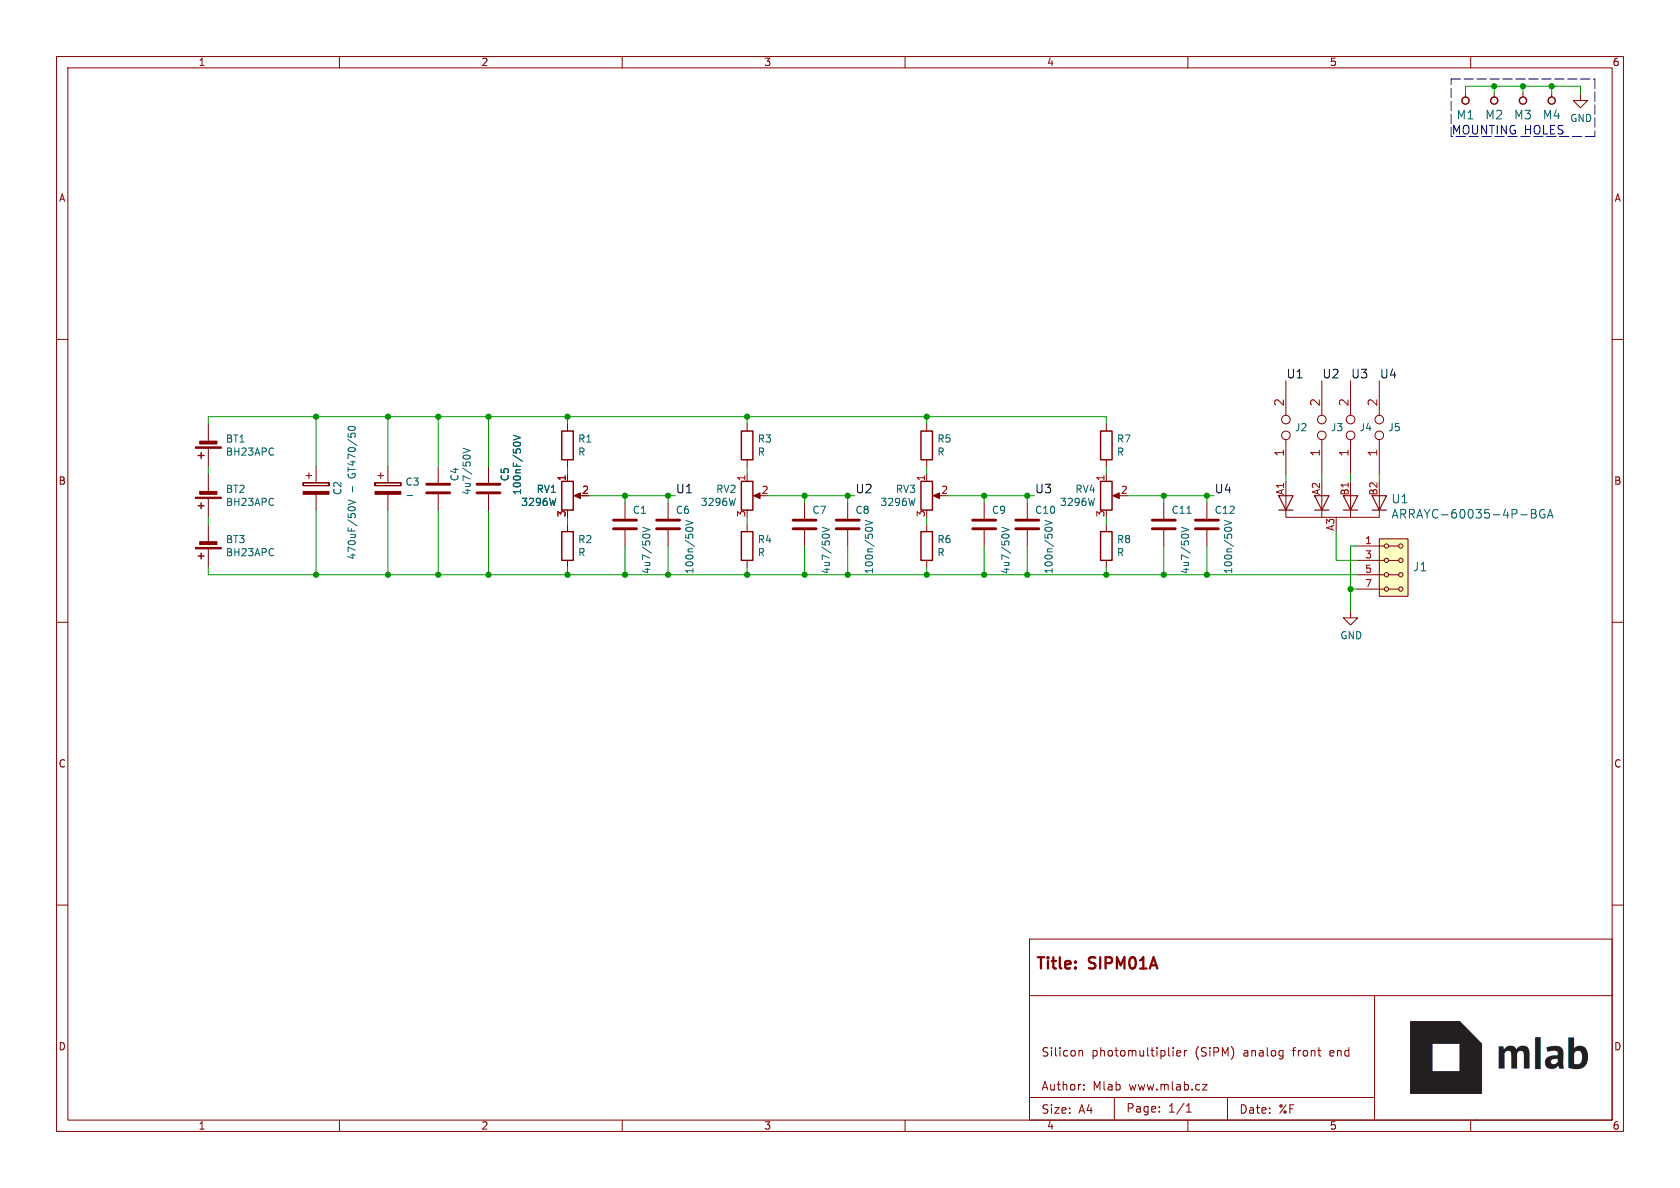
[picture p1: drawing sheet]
(kicad_sch (version 20230121) (generator eeschema)

 (paper "A4")

 (title_block
  (title "SIPM01A")
  (date "%F")
  (rev "REV")
  (company "Mlab www.mlab.cz")
  (comment 2 "Silicon photomultiplier (SiPM) analog front end "))

 (lib_symbols
  (symbol "Device:Battery_Cell" (pin_numbers hide) (pin_names (offset 0) hide) (in_bom yes) (on_board yes)
   (property "Reference" "BT" (at 2.54 2.54 0) (effects (font (size 1.27 1.27)) (justify left)))
   (property "Value" "Battery_Cell" (at 2.54 0 0) (effects (font (size 1.27 1.27)) (justify left)))
   (property "Footprint" "" (at 0 1.524 90) (effects (font (size 1.27 1.27)) hide))
   (property "Datasheet" "~" (at 0 1.524 90) (effects (font (size 1.27 1.27)) hide))
   (symbol "Battery_Cell_0_1"
    (rectangle (start -2.286 1.778) (end 2.286 1.524) (stroke (width 0) (type default)) (fill (type outline)))
    (rectangle (start -1.524 1.016) (end 1.524 0.508) (stroke (width 0) (type default)) (fill (type outline)))
    (polyline (pts (xy 0 0.762) (xy 0 0)) (stroke (width 0) (type default)) (fill (type none)))
    (polyline (pts (xy 0 1.778) (xy 0 2.54)) (stroke (width 0) (type default)) (fill (type none)))
    (polyline (pts (xy 0.762 3.048) (xy 1.778 3.048)) (stroke (width 0.254) (type default)) (fill (type none)))
    (polyline (pts (xy 1.27 3.556) (xy 1.27 2.54)) (stroke (width 0.254) (type default)) (fill (type none))))
   (symbol "Battery_Cell_1_1"
    (pin passive line (at 0 5.08 270) (length 2.54) (name "+" (effects (font (size 1.27 1.27)))) (number "1" (effects (font (size 1.27 1.27)))))
    (pin passive line (at 0 -2.54 90) (length 2.54) (name "-" (effects (font (size 1.27 1.27)))) (number "2" (effects (font (size 1.27 1.27)))))))
  (symbol "Device:C" (pin_numbers hide) (pin_names (offset 0.254)) (in_bom yes) (on_board yes)
   (property "Reference" "C" (at 0.635 2.54 0) (effects (font (size 1.27 1.27)) (justify left)))
   (property "Value" "C" (at 0.635 -2.54 0) (effects (font (size 1.27 1.27)) (justify left)))
   (property "Footprint" "" (at 0.9652 -3.81 0) (effects (font (size 1.27 1.27)) hide))
   (property "Datasheet" "~" (at 0 0 0) (effects (font (size 1.27 1.27)) hide))
   (symbol "C_0_1"
    (polyline (pts (xy -2.032 -0.762) (xy 2.032 -0.762)) (stroke (width 0.508) (type default)) (fill (type none)))
    (polyline (pts (xy -2.032 0.762) (xy 2.032 0.762)) (stroke (width 0.508) (type default)) (fill (type none))))
   (symbol "C_1_1"
    (pin passive line (at 0 3.81 270) (length 2.794) (name "~" (effects (font (size 1.27 1.27)))) (number "1" (effects (font (size 1.27 1.27)))))
    (pin passive line (at 0 -3.81 90) (length 2.794) (name "~" (effects (font (size 1.27 1.27)))) (number "2" (effects (font (size 1.27 1.27)))))))
  (symbol "Device:R" (pin_numbers hide) (pin_names (offset 0)) (in_bom yes) (on_board yes)
   (property "Reference" "R" (at 2.032 0 90) (effects (font (size 1.27 1.27))))
   (property "Value" "R" (at 0 0 90) (effects (font (size 1.27 1.27))))
   (property "Footprint" "" (at -1.778 0 90) (effects (font (size 1.27 1.27)) hide))
   (property "Datasheet" "~" (at 0 0 0) (effects (font (size 1.27 1.27)) hide))
   (symbol "R_0_1"
    (rectangle (start -1.016 -2.54) (end 1.016 2.54) (stroke (width 0.254) (type default)) (fill (type none))))
   (symbol "R_1_1"
    (pin passive line (at 0 3.81 270) (length 1.27) (name "~" (effects (font (size 1.27 1.27)))) (number "1" (effects (font (size 1.27 1.27)))))
    (pin passive line (at 0 -3.81 90) (length 1.27) (name "~" (effects (font (size 1.27 1.27)))) (number "2" (effects (font (size 1.27 1.27)))))))
  (symbol "MLAB_HEADER:HEADER_2x04_PARALLEL" (pin_names (offset 1.016)) (in_bom yes) (on_board yes)
   (property "Reference" "J" (at 0 -6.35 0) (effects (font (size 1.524 1.524))))
   (property "Value" "HEADER_2x04_PARALLEL" (at 0 6.35 0) (effects (font (size 1.524 1.524))))
   (property "Footprint" "" (at 0 3.81 0) (effects (font (size 1.524 1.524))))
   (property "Datasheet" "" (at 0 3.81 0) (effects (font (size 1.524 1.524))))
   (symbol "HEADER_2x04_PARALLEL_0_1"
    (rectangle (start -2.54 5.08) (end 2.54 -5.08) (stroke (width 0) (type default)) (fill (type background)))
    (circle (center -1.27 -3.81) (radius 0.381) (stroke (width 0) (type default)) (fill (type none)))
    (circle (center -1.27 -1.27) (radius 0.381) (stroke (width 0) (type default)) (fill (type none)))
    (circle (center -1.27 1.27) (radius 0.381) (stroke (width 0) (type default)) (fill (type none)))
    (circle (center -1.27 3.81) (radius 0.381) (stroke (width 0) (type default)) (fill (type none)))
    (polyline (pts (xy -1.651 -3.81) (xy -2.54 -3.81)) (stroke (width 0) (type default)) (fill (type none)))
    (polyline (pts (xy -1.651 -1.27) (xy -2.54 -1.27)) (stroke (width 0) (type default)) (fill (type none)))
    (polyline (pts (xy -1.651 1.27) (xy -2.54 1.27)) (stroke (width 0) (type default)) (fill (type none)))
    (polyline (pts (xy -1.651 3.81) (xy -2.54 3.81)) (stroke (width 0) (type default)) (fill (type none)))
    (polyline (pts (xy -0.889 -3.81) (xy 0.889 -3.81)) (stroke (width 0) (type default)) (fill (type none)))
    (polyline (pts (xy -0.889 -1.27) (xy 0.889 -1.27)) (stroke (width 0) (type default)) (fill (type none)))
    (polyline (pts (xy -0.889 1.27) (xy 0.889 1.27)) (stroke (width 0) (type default)) (fill (type none)))
    (polyline (pts (xy -0.889 3.81) (xy 0.889 3.81)) (stroke (width 0) (type default)) (fill (type none)))
    (circle (center 1.27 -3.81) (radius 0.381) (stroke (width 0) (type default)) (fill (type none)))
    (circle (center 1.27 -1.27) (radius 0.381) (stroke (width 0) (type default)) (fill (type none)))
    (circle (center 1.27 1.27) (radius 0.381) (stroke (width 0) (type default)) (fill (type none)))
    (circle (center 1.27 3.81) (radius 0.381) (stroke (width 0) (type default)) (fill (type none))))
   (symbol "HEADER_2x04_PARALLEL_1_1"
    (pin input line (at -6.35 3.81 0) (length 3.81) (name "~" (effects (font (size 1.27 1.27)))) (number "1" (effects (font (size 1.27 1.27)))))
    (pin input line (at -6.35 3.81 0) (length 3.81) hide (name "~" (effects (font (size 1.27 1.27)))) (number "2" (effects (font (size 1.27 1.27)))))
    (pin input line (at -6.35 1.27 0) (length 3.81) (name "~" (effects (font (size 1.27 1.27)))) (number "3" (effects (font (size 1.27 1.27)))))
    (pin input line (at -6.35 1.27 0) (length 3.81) hide (name "~" (effects (font (size 1.27 1.27)))) (number "4" (effects (font (size 1.27 1.27)))))
    (pin input line (at -6.35 -1.27 0) (length 3.81) (name "~" (effects (font (size 1.27 1.27)))) (number "5" (effects (font (size 1.27 1.27)))))
    (pin input line (at -6.35 -1.27 0) (length 3.81) hide (name "~" (effects (font (size 1.27 1.27)))) (number "6" (effects (font (size 1.27 1.27)))))
    (pin input line (at -6.35 -3.81 0) (length 3.81) (name "~" (effects (font (size 1.27 1.27)))) (number "7" (effects (font (size 1.27 1.27)))))
    (pin input line (at -6.35 -3.81 0) (length 3.81) hide (name "~" (effects (font (size 1.27 1.27)))) (number "8" (effects (font (size 1.27 1.27)))))))
  (symbol "MLAB_IO:ARRAYC-60035-4P-BGA" (in_bom yes) (on_board yes)
   (property "Reference" "U" (at 2.54 -3.81 0) (effects (font (size 1.524 1.524))))
   (property "Value" "ARRAYC-60035-4P-BGA" (at 15.24 -6.35 0) (effects (font (size 1.524 1.524))))
   (property "Footprint" "" (at -6.35 6.35 0) (effects (font (size 1.524 1.524)) hide))
   (property "Datasheet" "" (at -6.35 6.35 0) (effects (font (size 1.524 1.524)) hide))
   (symbol "ARRAYC-60035-4P-BGA_0_1"
    (polyline (pts (xy -2.54 -1.27) (xy -2.54 -2.54)) (stroke (width 0) (type default)) (fill (type none)))
    (polyline (pts (xy 2.54 -1.27) (xy 2.54 -2.54)) (stroke (width 0) (type default)) (fill (type none)))
    (polyline (pts (xy 7.62 -1.27) (xy 7.62 -2.54) (xy -8.89 -2.54) (xy -8.89 -1.27)) (stroke (width 0) (type default)) (fill (type none))))
   (symbol "ARRAYC-60035-4P-BGA_1_1"
    (polyline (pts (xy -10.16 -1.27) (xy -7.62 -1.27)) (stroke (width 0.2032) (type default)) (fill (type none)))
    (polyline (pts (xy -8.89 1.27) (xy -8.89 -1.27)) (stroke (width 0) (type default)) (fill (type none)))
    (polyline (pts (xy -3.81 -1.27) (xy -1.27 -1.27)) (stroke (width 0.2032) (type default)) (fill (type none)))
    (polyline (pts (xy -2.54 1.27) (xy -2.54 -1.27)) (stroke (width 0) (type default)) (fill (type none)))
    (polyline (pts (xy 1.27 -1.27) (xy 3.81 -1.27)) (stroke (width 0.2032) (type default)) (fill (type none)))
    (polyline (pts (xy 2.54 1.27) (xy 2.54 -1.27)) (stroke (width 0) (type default)) (fill (type none)))
    (polyline (pts (xy 6.35 -1.27) (xy 8.89 -1.27)) (stroke (width 0.2032) (type default)) (fill (type none)))
    (polyline (pts (xy 7.62 1.27) (xy 7.62 -1.27)) (stroke (width 0) (type default)) (fill (type none)))
    (polyline (pts (xy -10.16 1.27) (xy -7.62 1.27) (xy -8.89 -1.27) (xy -10.16 1.27)) (stroke (width 0.2032) (type default)) (fill (type none)))
    (polyline (pts (xy -3.81 1.27) (xy -1.27 1.27) (xy -2.54 -1.27) (xy -3.81 1.27)) (stroke (width 0.2032) (type default)) (fill (type none)))
    (polyline (pts (xy 1.27 1.27) (xy 3.81 1.27) (xy 2.54 -1.27) (xy 1.27 1.27)) (stroke (width 0.2032) (type default)) (fill (type none)))
    (polyline (pts (xy 6.35 1.27) (xy 8.89 1.27) (xy 7.62 -1.27) (xy 6.35 1.27)) (stroke (width 0.2032) (type default)) (fill (type none)))
    (pin passive line (at -8.89 3.81 270) (length 2.54) (name "~" (effects (font (size 1.27 1.27)))) (number "A1" (effects (font (size 1.27 1.27)))))
    (pin passive line (at -2.54 3.81 270) (length 2.54) (name "~" (effects (font (size 1.27 1.27)))) (number "A2" (effects (font (size 1.27 1.27)))))
    (pin passive line (at 0 -5.08 90) (length 2.54) (name "~" (effects (font (size 1.27 1.27)))) (number "A3" (effects (font (size 1.27 1.27)))))
    (pin passive line (at 2.54 3.81 270) (length 2.54) (name "~" (effects (font (size 1.27 1.27)))) (number "B1" (effects (font (size 1.27 1.27)))))
    (pin passive line (at 7.62 3.81 270) (length 2.54) (name "~" (effects (font (size 1.27 1.27)))) (number "B2" (effects (font (size 1.27 1.27)))))
    (pin passive line (at 0 -5.08 90) (length 2.54) hide (name "~" (effects (font (size 1.27 1.27)))) (number "B3" (effects (font (size 1.27 1.27)))))
    (pin passive line (at 0 -5.08 90) (length 2.54) hide (name "~" (effects (font (size 1.27 1.27)))) (number "C1" (effects (font (size 1.27 1.27)))))
    (pin passive line (at 0 -5.08 90) (length 2.54) hide (name "~" (effects (font (size 1.27 1.27)))) (number "C2" (effects (font (size 1.27 1.27)))))
    (pin passive line (at 0 -5.08 90) (length 2.54) hide (name "~" (effects (font (size 1.27 1.27)))) (number "C3" (effects (font (size 1.27 1.27)))))))
  (symbol "MLAB_Jumpers:JUMP2_2x1" (pin_names (offset 1.016) hide) (in_bom yes) (on_board yes)
   (property "Reference" "J" (at -7.62 1.27 0) (effects (font (size 1.27 1.27))))
   (property "Value" "JUMP2_2x1" (at 5.08 -2.54 0) (effects (font (size 1.016 1.016)) hide))
   (property "Footprint" "" (at 0 0 0) (effects (font (size 1.524 1.524))))
   (property "Datasheet" "" (at 0 0 0) (effects (font (size 1.524 1.524))))
   (symbol "JUMP2_2x1_1_1"
    (pin passive inverted (at 7.62 0 180) (length 7.62) (name "1" (effects (font (size 1.524 1.524)))) (number "1" (effects (font (size 1.524 1.524)))))
    (pin passive inverted (at -8.89 0 0) (length 7.62) (name "1" (effects (font (size 1.524 1.524)))) (number "2" (effects (font (size 1.524 1.524)))))))
  (symbol "MLAB_MECHANICAL:HOLE" (pin_numbers hide) (pin_names (offset 1.016) hide) (in_bom yes) (on_board yes)
   (property "Reference" "M" (at 0 2.54 0) (effects (font (size 1.524 1.524))))
   (property "Value" "HOLE" (at 0 -2.54 0) (effects (font (size 1.524 1.524))))
   (property "Footprint" "" (at 0 0 0) (effects (font (size 1.524 1.524))))
   (property "Datasheet" "" (at 0 0 0) (effects (font (size 1.524 1.524))))
   (symbol "HOLE_0_1"
    (circle (center 0 0) (radius 0.635) (stroke (width 0.254) (type default)) (fill (type none))))
   (symbol "HOLE_1_1"
    (pin input line (at 1.27 0 180) (length 0.635) (name "~" (effects (font (size 1.27 1.27)))) (number "1" (effects (font (size 1.27 1.27)))))))
  (symbol "SIPM01-rescue:CP-Device" (pin_numbers hide) (pin_names (offset 0.254)) (in_bom yes) (on_board yes)
   (property "Reference" "C" (at 0.635 2.54 0) (effects (font (size 1.27 1.27)) (justify left)))
   (property "Value" "Device:CP" (at 0.635 -2.54 0) (effects (font (size 1.27 1.27)) (justify left)))
   (property "Footprint" "" (at 0.9652 -3.81 0) (effects (font (size 1.27 1.27)) hide))
   (property "Datasheet" "" (at 0 0 0) (effects (font (size 1.27 1.27)) hide))
   (symbol "CP-Device_0_1"
    (rectangle (start -2.286 0.508) (end -2.286 1.016) (stroke (width 0) (type solid)) (fill (type none)))
    (rectangle (start -2.286 0.508) (end 2.286 0.508) (stroke (width 0) (type solid)) (fill (type none)))
    (polyline (pts (xy -1.778 2.286) (xy -0.762 2.286)) (stroke (width 0) (type solid)) (fill (type none)))
    (polyline (pts (xy -1.27 2.794) (xy -1.27 1.778)) (stroke (width 0) (type solid)) (fill (type none)))
    (rectangle (start 2.286 -0.508) (end -2.286 -1.016) (stroke (width 0) (type solid)) (fill (type outline)))
    (rectangle (start 2.286 1.016) (end -2.286 1.016) (stroke (width 0) (type solid)) (fill (type none)))
    (rectangle (start 2.286 1.016) (end 2.286 0.508) (stroke (width 0) (type solid)) (fill (type none))))
   (symbol "CP-Device_1_1"
    (pin passive line (at 0 3.81 270) (length 2.794) (name "~" (effects (font (size 1.27 1.27)))) (number "1" (effects (font (size 1.27 1.27)))))
    (pin passive line (at 0 -3.81 90) (length 2.794) (name "~" (effects (font (size 1.27 1.27)))) (number "2" (effects (font (size 1.27 1.27)))))))
  (symbol "SIPM01-rescue:R_POT-Device" (pin_names (offset 1.016) hide) (in_bom yes) (on_board yes)
   (property "Reference" "RV" (at -4.445 0 90) (effects (font (size 1.27 1.27))))
   (property "Value" "Device:R_POT" (at -2.54 0 90) (effects (font (size 1.27 1.27))))
   (property "Footprint" "" (at 0 0 0) (effects (font (size 1.27 1.27)) hide))
   (property "Datasheet" "" (at 0 0 0) (effects (font (size 1.27 1.27)) hide))
   (symbol "R_POT-Device_0_1"
    (polyline (pts (xy 2.54 0) (xy 1.524 0)) (stroke (width 0) (type solid)) (fill (type none)))
    (polyline (pts (xy 1.143 0) (xy 2.286 0.508) (xy 2.286 -0.508)) (stroke (width 0) (type solid)) (fill (type outline)))
    (rectangle (start 1.016 2.54) (end -1.016 -2.54) (stroke (width 0.254) (type solid)) (fill (type none))))
   (symbol "R_POT-Device_1_1"
    (pin passive line (at 0 3.81 270) (length 1.27) (name "1" (effects (font (size 1.27 1.27)))) (number "1" (effects (font (size 1.27 1.27)))))
    (pin passive line (at 3.81 0 180) (length 1.27) (name "2" (effects (font (size 1.27 1.27)))) (number "2" (effects (font (size 1.27 1.27)))))
    (pin passive line (at 0 -3.81 90) (length 1.27) (name "3" (effects (font (size 1.27 1.27)))) (number "3" (effects (font (size 1.27 1.27)))))))
  (symbol "power:GND" (power) (pin_names (offset 0)) (in_bom yes) (on_board yes)
   (property "Reference" "#PWR" (at 0 -6.35 0) (effects (font (size 1.27 1.27)) hide))
   (property "Value" "GND" (at 0 -3.81 0) (effects (font (size 1.27 1.27))))
   (property "Footprint" "" (at 0 0 0) (effects (font (size 1.27 1.27)) hide))
   (property "Datasheet" "" (at 0 0 0) (effects (font (size 1.27 1.27)) hide))
   (symbol "GND_0_1"
    (polyline (pts (xy 0 0) (xy 0 -1.27) (xy 1.27 -1.27) (xy 0 -2.54) (xy -1.27 -1.27) (xy 0 -1.27)) (stroke (width 0) (type default)) (fill (type none))))
   (symbol "GND_1_1"
    (pin power_in line (at 0 0 270) (length 0) hide (name "GND" (effects (font (size 1.27 1.27)))) (number "1" (effects (font (size 1.27 1.27))))))))

 (junction (at 149.86 101.6) (diameter 0) (color 0 0 0 0))
 (junction (at 205.74 87.63) (diameter 0) (color 0 0 0 0))
 (junction (at 68.58 73.66) (diameter 0) (color 0 0 0 0))
 (junction (at 149.86 87.63) (diameter 0) (color 0 0 0 0))
 (junction (at 77.47 73.66) (diameter 0) (color 0 0 0 0))
 (junction (at 100.33 101.6) (diameter 0) (color 0 0 0 0))
 (junction (at 100.33 73.66) (diameter 0) (color 0 0 0 0))
 (junction (at 205.74 101.6) (diameter 0) (color 0 0 0 0))
 (junction (at 238.76 104.14) (diameter 0) (color 0 0 0 0))
 (junction (at 181.61 101.6) (diameter 0) (color 0 0 0 0))
 (junction (at 55.88 73.66) (diameter 0) (color 0 0 0 0))
 (junction (at 77.47 101.6) (diameter 0) (color 0 0 0 0))
 (junction (at 110.49 87.63) (diameter 0) (color 0 0 0 0))
 (junction (at 163.83 73.66) (diameter 0) (color 0 0 0 0))
 (junction (at 68.58 101.6) (diameter 0) (color 0 0 0 0))
 (junction (at 274.32 15.24) (diameter 0) (color 0 0 0 0))
 (junction (at 264.16 15.24) (diameter 0) (color 0 0 0 0))
 (junction (at 142.24 87.63) (diameter 0) (color 0 0 0 0))
 (junction (at 118.11 87.63) (diameter 0) (color 0 0 0 0))
 (junction (at 173.99 87.63) (diameter 0) (color 0 0 0 0))
 (junction (at 213.36 87.63) (diameter 0) (color 0 0 0 0))
 (junction (at 118.11 101.6) (diameter 0) (color 0 0 0 0))
 (junction (at 163.83 101.6) (diameter 0) (color 0 0 0 0))
 (junction (at 213.36 101.6) (diameter 0) (color 0 0 0 0))
 (junction (at 86.36 101.6) (diameter 0) (color 0 0 0 0))
 (junction (at 173.99 101.6) (diameter 0) (color 0 0 0 0))
 (junction (at 110.49 101.6) (diameter 0) (color 0 0 0 0))
 (junction (at 195.58 101.6) (diameter 0) (color 0 0 0 0))
 (junction (at 132.08 101.6) (diameter 0) (color 0 0 0 0))
 (junction (at 181.61 87.63) (diameter 0) (color 0 0 0 0))
 (junction (at 269.24 15.24) (diameter 0) (color 0 0 0 0))
 (junction (at 132.08 73.66) (diameter 0) (color 0 0 0 0))
 (junction (at 86.36 73.66) (diameter 0) (color 0 0 0 0))
 (junction (at 142.24 101.6) (diameter 0) (color 0 0 0 0))
 (junction (at 55.88 101.6) (diameter 0) (color 0 0 0 0))

 (wire (pts (xy 264.16 16.51) (xy 264.16 15.24)) (stroke (width 0) (type default)))
 (wire (pts (xy 36.83 73.66) (xy 55.88 73.66)) (stroke (width 0) (type default)))
 (wire (pts (xy 68.58 73.66) (xy 77.47 73.66)) (stroke (width 0) (type default)))
 (wire (pts (xy 86.36 101.6) (xy 100.33 101.6)) (stroke (width 0) (type default)))
 (wire (pts (xy 55.88 73.66) (xy 68.58 73.66)) (stroke (width 0) (type default)))
 (wire (pts (xy 240.03 104.14) (xy 238.76 104.14)) (stroke (width 0) (type default)))
 (polyline (pts (xy 281.94 24.13) (xy 256.54 24.13)) (stroke (width 0) (type dash)))

 (wire (pts (xy 181.61 88.9) (xy 181.61 87.63)) (stroke (width 0) (type default)))
 (wire (pts (xy 135.89 87.63) (xy 142.24 87.63)) (stroke (width 0) (type default)))
 (wire (pts (xy 213.36 101.6) (xy 213.36 96.52)) (stroke (width 0) (type default)))
 (wire (pts (xy 213.36 87.63) (xy 214.63 87.63)) (stroke (width 0) (type default)))
 (wire (pts (xy 104.14 87.63) (xy 110.49 87.63)) (stroke (width 0) (type default)))
 (wire (pts (xy 195.58 101.6) (xy 195.58 100.33)) (stroke (width 0) (type default)))
 (wire (pts (xy 238.76 96.52) (xy 238.76 104.14)) (stroke (width 0) (type default)))
 (wire (pts (xy 100.33 83.82) (xy 100.33 82.55)) (stroke (width 0) (type default)))
 (wire (pts (xy 118.11 87.63) (xy 119.38 87.63)) (stroke (width 0) (type default)))
 (wire (pts (xy 36.83 101.6) (xy 55.88 101.6)) (stroke (width 0) (type default)))
 (wire (pts (xy 110.49 101.6) (xy 110.49 96.52)) (stroke (width 0) (type default)))
 (wire (pts (xy 142.24 87.63) (xy 149.86 87.63)) (stroke (width 0) (type default)))
 (wire (pts (xy 243.84 85.09) (xy 243.84 83.82)) (stroke (width 0) (type default)))
 (wire (pts (xy 163.83 101.6) (xy 163.83 100.33)) (stroke (width 0) (type default)))
 (wire (pts (xy 181.61 101.6) (xy 195.58 101.6)) (stroke (width 0) (type default)))
 (wire (pts (xy 118.11 88.9) (xy 118.11 87.63)) (stroke (width 0) (type default)))
 (wire (pts (xy 100.33 92.71) (xy 100.33 91.44)) (stroke (width 0) (type default)))
 (wire (pts (xy 195.58 83.82) (xy 195.58 82.55)) (stroke (width 0) (type default)))
 (wire (pts (xy 142.24 101.6) (xy 149.86 101.6)) (stroke (width 0) (type default)))
 (wire (pts (xy 236.22 93.98) (xy 236.22 99.06)) (stroke (width 0) (type default)))
 (wire (pts (xy 132.08 101.6) (xy 132.08 100.33)) (stroke (width 0) (type default)))
 (wire (pts (xy 173.99 101.6) (xy 173.99 96.52)) (stroke (width 0) (type default)))
 (wire (pts (xy 181.61 87.63) (xy 182.88 87.63)) (stroke (width 0) (type default)))
 (wire (pts (xy 274.32 15.24) (xy 279.4 15.24)) (stroke (width 0) (type default)))
 (polyline (pts (xy 256.54 13.97) (xy 281.94 13.97)) (stroke (width 0) (type dash)))

 (wire (pts (xy 213.36 101.6) (xy 240.03 101.6)) (stroke (width 0) (type default)))
 (wire (pts (xy 36.83 74.93) (xy 36.83 73.66)) (stroke (width 0) (type default)))
 (wire (pts (xy 100.33 101.6) (xy 100.33 100.33)) (stroke (width 0) (type default)))
 (wire (pts (xy 55.88 101.6) (xy 68.58 101.6)) (stroke (width 0) (type default)))
 (wire (pts (xy 68.58 101.6) (xy 77.47 101.6)) (stroke (width 0) (type default)))
 (wire (pts (xy 199.39 87.63) (xy 205.74 87.63)) (stroke (width 0) (type default)))
 (wire (pts (xy 264.16 15.24) (xy 269.24 15.24)) (stroke (width 0) (type default)))
 (wire (pts (xy 195.58 101.6) (xy 205.74 101.6)) (stroke (width 0) (type default)))
 (wire (pts (xy 142.24 88.9) (xy 142.24 87.63)) (stroke (width 0) (type default)))
 (wire (pts (xy 205.74 101.6) (xy 213.36 101.6)) (stroke (width 0) (type default)))
 (wire (pts (xy 233.68 85.09) (xy 233.68 83.82)) (stroke (width 0) (type default)))
 (wire (pts (xy 100.33 74.93) (xy 100.33 73.66)) (stroke (width 0) (type default)))
 (wire (pts (xy 55.88 90.17) (xy 55.88 101.6)) (stroke (width 0) (type default)))
 (wire (pts (xy 68.58 90.17) (xy 68.58 101.6)) (stroke (width 0) (type default)))
 (wire (pts (xy 213.36 88.9) (xy 213.36 87.63)) (stroke (width 0) (type default)))
 (wire (pts (xy 77.47 73.66) (xy 86.36 73.66)) (stroke (width 0) (type default)))
 (wire (pts (xy 259.08 15.24) (xy 264.16 15.24)) (stroke (width 0) (type default)))
 (wire (pts (xy 86.36 73.66) (xy 100.33 73.66)) (stroke (width 0) (type default)))
 (wire (pts (xy 163.83 83.82) (xy 163.83 82.55)) (stroke (width 0) (type default)))
 (wire (pts (xy 132.08 73.66) (xy 163.83 73.66)) (stroke (width 0) (type default)))
 (wire (pts (xy 163.83 92.71) (xy 163.83 91.44)) (stroke (width 0) (type default)))
 (wire (pts (xy 77.47 101.6) (xy 86.36 101.6)) (stroke (width 0) (type default)))
 (wire (pts (xy 238.76 104.14) (xy 238.76 107.95)) (stroke (width 0) (type default)))
 (wire (pts (xy 163.83 73.66) (xy 195.58 73.66)) (stroke (width 0) (type default)))
 (wire (pts (xy 36.83 92.71) (xy 36.83 91.44)) (stroke (width 0) (type default)))
 (wire (pts (xy 100.33 101.6) (xy 110.49 101.6)) (stroke (width 0) (type default)))
 (wire (pts (xy 181.61 101.6) (xy 181.61 96.52)) (stroke (width 0) (type default)))
 (wire (pts (xy 240.03 96.52) (xy 238.76 96.52)) (stroke (width 0) (type default)))
 (wire (pts (xy 36.83 83.82) (xy 36.83 82.55)) (stroke (width 0) (type default)))
 (wire (pts (xy 132.08 83.82) (xy 132.08 82.55)) (stroke (width 0) (type default)))
 (wire (pts (xy 205.74 87.63) (xy 213.36 87.63)) (stroke (width 0) (type default)))
 (wire (pts (xy 110.49 87.63) (xy 118.11 87.63)) (stroke (width 0) (type default)))
 (wire (pts (xy 110.49 101.6) (xy 118.11 101.6)) (stroke (width 0) (type default)))
 (wire (pts (xy 173.99 101.6) (xy 181.61 101.6)) (stroke (width 0) (type default)))
 (wire (pts (xy 173.99 87.63) (xy 181.61 87.63)) (stroke (width 0) (type default)))
 (wire (pts (xy 167.64 87.63) (xy 173.99 87.63)) (stroke (width 0) (type default)))
 (polyline (pts (xy 256.54 24.13) (xy 256.54 13.97)) (stroke (width 0) (type dash)))

 (wire (pts (xy 149.86 101.6) (xy 149.86 96.52)) (stroke (width 0) (type default)))
 (wire (pts (xy 77.47 82.55) (xy 77.47 73.66)) (stroke (width 0) (type default)))
 (wire (pts (xy 149.86 101.6) (xy 163.83 101.6)) (stroke (width 0) (type default)))
 (wire (pts (xy 86.36 90.17) (xy 86.36 101.6)) (stroke (width 0) (type default)))
 (wire (pts (xy 195.58 92.71) (xy 195.58 91.44)) (stroke (width 0) (type default)))
 (wire (pts (xy 195.58 74.93) (xy 195.58 73.66)) (stroke (width 0) (type default)))
 (wire (pts (xy 163.83 74.93) (xy 163.83 73.66)) (stroke (width 0) (type default)))
 (wire (pts (xy 274.32 16.51) (xy 274.32 15.24)) (stroke (width 0) (type default)))
 (wire (pts (xy 269.24 16.51) (xy 269.24 15.24)) (stroke (width 0) (type default)))
 (wire (pts (xy 149.86 88.9) (xy 149.86 87.63)) (stroke (width 0) (type default)))
 (wire (pts (xy 36.83 100.33) (xy 36.83 101.6)) (stroke (width 0) (type default)))
 (wire (pts (xy 68.58 82.55) (xy 68.58 73.66)) (stroke (width 0) (type default)))
 (polyline (pts (xy 281.94 13.97) (xy 281.94 24.13)) (stroke (width 0) (type dash)))

 (wire (pts (xy 259.08 16.51) (xy 259.08 15.24)) (stroke (width 0) (type default)))
 (wire (pts (xy 149.86 87.63) (xy 151.13 87.63)) (stroke (width 0) (type default)))
 (wire (pts (xy 173.99 88.9) (xy 173.99 87.63)) (stroke (width 0) (type default)))
 (wire (pts (xy 227.33 85.09) (xy 227.33 83.82)) (stroke (width 0) (type default)))
 (wire (pts (xy 238.76 85.09) (xy 238.76 83.82)) (stroke (width 0) (type default)))
 (wire (pts (xy 110.49 88.9) (xy 110.49 87.63)) (stroke (width 0) (type default)))
 (wire (pts (xy 100.33 73.66) (xy 132.08 73.66)) (stroke (width 0) (type default)))
 (wire (pts (xy 279.4 15.24) (xy 279.4 16.51)) (stroke (width 0) (type default)))
 (wire (pts (xy 77.47 90.17) (xy 77.47 101.6)) (stroke (width 0) (type default)))
 (wire (pts (xy 118.11 101.6) (xy 132.08 101.6)) (stroke (width 0) (type default)))
 (wire (pts (xy 86.36 82.55) (xy 86.36 73.66)) (stroke (width 0) (type default)))
 (wire (pts (xy 236.22 99.06) (xy 240.03 99.06)) (stroke (width 0) (type default)))
 (wire (pts (xy 132.08 74.93) (xy 132.08 73.66)) (stroke (width 0) (type default)))
 (wire (pts (xy 55.88 82.55) (xy 55.88 73.66)) (stroke (width 0) (type default)))
 (wire (pts (xy 205.74 101.6) (xy 205.74 96.52)) (stroke (width 0) (type default)))
 (wire (pts (xy 163.83 101.6) (xy 173.99 101.6)) (stroke (width 0) (type default)))
 (wire (pts (xy 118.11 101.6) (xy 118.11 96.52)) (stroke (width 0) (type default)))
 (wire (pts (xy 132.08 101.6) (xy 142.24 101.6)) (stroke (width 0) (type default)))
 (wire (pts (xy 205.74 88.9) (xy 205.74 87.63)) (stroke (width 0) (type default)))
 (wire (pts (xy 269.24 15.24) (xy 274.32 15.24)) (stroke (width 0) (type default)))
 (wire (pts (xy 132.08 92.71) (xy 132.08 91.44)) (stroke (width 0) (type default)))
 (wire (pts (xy 142.24 101.6) (xy 142.24 96.52)) (stroke (width 0) (type default)))

 (text "MOUNTING HOLES" (at 256.54 24.13 0) (effects (font (size 1.524 1.524)) (justify left bottom)))

 (label "U1" (at 119.38 87.63 0) (effects (font (size 1.524 1.524)) (justify left bottom)))
 (label "U3" (at 238.76 67.31 0) (effects (font (size 1.524 1.524)) (justify left bottom)))
 (label "U1" (at 227.33 67.31 0) (effects (font (size 1.524 1.524)) (justify left bottom)))
 (label "U4" (at 214.63 87.63 0) (effects (font (size 1.524 1.524)) (justify left bottom)))
 (label "U2" (at 151.13 87.63 0) (effects (font (size 1.524 1.524)) (justify left bottom)))
 (label "U4" (at 243.84 67.31 0) (effects (font (size 1.524 1.524)) (justify left bottom)))
 (label "U2" (at 233.68 67.31 0) (effects (font (size 1.524 1.524)) (justify left bottom)))
 (label "U3" (at 182.88 87.63 0) (effects (font (size 1.524 1.524)) (justify left bottom)))

 (symbol (lib_id "MLAB_MECHANICAL:HOLE") (at 259.08 17.78 90) (unit 1) (in_bom yes) (on_board yes) (dnp no)
  (property "Reference" "M1" (at 259.08 20.32 90) (effects (font (size 1.524 1.524))))
  (property "Value" "HOLE" (at 261.62 17.78 0) (effects (font (size 1.524 1.524)) hide))
  (property "Footprint" "Mlab_Mechanical:MountingHole_3mm" (at 259.08 17.78 0) (effects (font (size 1.524 1.524)) hide))
  (property "Datasheet" "" (at 259.08 17.78 0) (effects (font (size 1.524 1.524)))) (pin "1"))

 (symbol (lib_id "MLAB_MECHANICAL:HOLE") (at 264.16 17.78 90) (unit 1) (in_bom yes) (on_board yes) (dnp no)
  (property "Reference" "M2" (at 264.16 20.32 90) (effects (font (size 1.524 1.524))))
  (property "Value" "HOLE" (at 266.7 17.78 0) (effects (font (size 1.524 1.524)) hide))
  (property "Footprint" "Mlab_Mechanical:MountingHole_3mm" (at 264.16 17.78 0) (effects (font (size 1.524 1.524)) hide))
  (property "Datasheet" "" (at 264.16 17.78 0) (effects (font (size 1.524 1.524)))) (pin "1"))

 (symbol (lib_id "MLAB_MECHANICAL:HOLE") (at 269.24 17.78 90) (unit 1) (in_bom yes) (on_board yes) (dnp no)
  (property "Reference" "M3" (at 269.24 20.32 90) (effects (font (size 1.524 1.524))))
  (property "Value" "HOLE" (at 271.78 17.78 0) (effects (font (size 1.524 1.524)) hide))
  (property "Footprint" "Mlab_Mechanical:MountingHole_3mm" (at 269.24 17.78 0) (effects (font (size 1.524 1.524)) hide))
  (property "Datasheet" "" (at 269.24 17.78 0) (effects (font (size 1.524 1.524)))) (pin "1"))

 (symbol (lib_id "MLAB_MECHANICAL:HOLE") (at 274.32 17.78 90) (unit 1) (in_bom yes) (on_board yes) (dnp no)
  (property "Reference" "M4" (at 274.32 20.32 90) (effects (font (size 1.524 1.524))))
  (property "Value" "HOLE" (at 276.86 17.78 0) (effects (font (size 1.524 1.524)) hide))
  (property "Footprint" "Mlab_Mechanical:MountingHole_3mm" (at 274.32 17.78 0) (effects (font (size 1.524 1.524)) hide))
  (property "Datasheet" "" (at 274.32 17.78 0) (effects (font (size 1.524 1.524)))) (pin "1"))

 (symbol (lib_id "MLAB_HEADER:HEADER_2x04_PARALLEL") (at 246.38 100.33 0) (unit 1) (in_bom yes) (on_board yes) (dnp no)
  (property "Reference" "J1" (at 249.6312 100.203 0) (effects (font (size 1.524 1.524)) (justify left)))
  (property "Value" "HEADER_2x04_PARALLEL" (at 249.6312 101.5492 0) (effects (font (size 1.524 1.524)) (justify left) hide))
  (property "Footprint" "Mlab_Pin_Headers:Straight_2x04" (at 246.38 96.52 0) (effects (font (size 1.524 1.524)) hide))
  (property "Datasheet" "" (at 246.38 96.52 0) (effects (font (size 1.524 1.524)))) (pin "6") (pin "1") (pin "5") (pin "7") (pin "2") (pin "8") (pin "4") (pin "3"))

 (symbol (lib_id "Device:Battery_Cell") (at 36.83 77.47 180) (unit 1) (in_bom yes) (on_board yes) (dnp no)
  (property "Reference" "BT1" (at 39.8272 77.5716 0) (effects (font (size 1.27 1.27)) (justify right)))
  (property "Value" "BH23APC" (at 39.8272 79.883 0) (effects (font (size 1.27 1.27)) (justify right)))
  (property "Footprint" "Mlab_Batery:BH23APC" (at 36.83 78.994 90) (effects (font (size 1.27 1.27)) hide))
  (property "Datasheet" "~" (at 36.83 78.994 90) (effects (font (size 1.27 1.27)) hide)) (pin "2") (pin "1"))

 (symbol (lib_id "Device:Battery_Cell") (at 36.83 86.36 180) (unit 1) (in_bom yes) (on_board yes) (dnp no)
  (property "Reference" "BT2" (at 39.8272 86.4616 0) (effects (font (size 1.27 1.27)) (justify right)))
  (property "Value" "BH23APC" (at 39.8272 88.773 0) (effects (font (size 1.27 1.27)) (justify right)))
  (property "Footprint" "Mlab_Batery:BH23APC" (at 36.83 87.884 90) (effects (font (size 1.27 1.27)) hide))
  (property "Datasheet" "~" (at 36.83 87.884 90) (effects (font (size 1.27 1.27)) hide)) (pin "2") (pin "1"))

 (symbol (lib_id "Device:Battery_Cell") (at 36.83 95.25 180) (unit 1) (in_bom yes) (on_board yes) (dnp no)
  (property "Reference" "BT3" (at 39.8272 95.3516 0) (effects (font (size 1.27 1.27)) (justify right)))
  (property "Value" "BH23APC" (at 39.8272 97.663 0) (effects (font (size 1.27 1.27)) (justify right)))
  (property "Footprint" "Mlab_Batery:BH23APC" (at 36.83 96.774 90) (effects (font (size 1.27 1.27)) hide))
  (property "Datasheet" "~" (at 36.83 96.774 90) (effects (font (size 1.27 1.27)) hide)) (pin "1") (pin "2"))

 (symbol (lib_id "MLAB_IO:ARRAYC-60035-4P-BGA") (at 236.22 88.9 0) (unit 1) (in_bom yes) (on_board yes) (dnp no)
  (property "Reference" "U1" (at 245.8466 88.1888 0) (effects (font (size 1.524 1.524)) (justify left)))
  (property "Value" "ARRAYC-60035-4P-BGA" (at 245.8466 90.8812 0) (effects (font (size 1.524 1.524)) (justify left)))
  (property "Footprint" "Mlab_D:ArrayC-60035-4P-BGA" (at 229.87 82.55 0) (effects (font (size 1.524 1.524)) hide))
  (property "Datasheet" "" (at 229.87 82.55 0) (effects (font (size 1.524 1.524)) hide)) (pin "C2") (pin "B3") (pin "A2") (pin "C3") (pin "C1") (pin "A1") (pin "A3") (pin "B2") (pin "B1"))

 (symbol (lib_id "Device:R") (at 100.33 78.74 0) (unit 1) (in_bom yes) (on_board yes) (dnp no)
  (property "Reference" "R1" (at 102.108 77.5716 0) (effects (font (size 1.27 1.27)) (justify left)))
  (property "Value" "R" (at 102.108 79.883 0) (effects (font (size 1.27 1.27)) (justify left)))
  (property "Footprint" "Mlab_R:SMD-0805" (at 98.552 78.74 90) (effects (font (size 1.27 1.27)) hide))
  (property "Datasheet" "~" (at 100.33 78.74 0) (effects (font (size 1.27 1.27)) hide)) (pin "2") (pin "1"))

 (symbol (lib_id "Device:R") (at 100.33 96.52 0) (unit 1) (in_bom yes) (on_board yes) (dnp no)
  (property "Reference" "R2" (at 102.108 95.3516 0) (effects (font (size 1.27 1.27)) (justify left)))
  (property "Value" "R" (at 102.108 97.663 0) (effects (font (size 1.27 1.27)) (justify left)))
  (property "Footprint" "Mlab_R:SMD-0805" (at 98.552 96.52 90) (effects (font (size 1.27 1.27)) hide))
  (property "Datasheet" "~" (at 100.33 96.52 0) (effects (font (size 1.27 1.27)) hide)) (pin "1") (pin "2"))

 (symbol (lib_id "Device:C") (at 110.49 92.71 0) (unit 1) (in_bom yes) (on_board yes) (dnp no)
  (property "Reference" "C1" (at 111.76 90.17 0) (effects (font (size 1.27 1.27)) (justify left)))
  (property "Value" "4u7/50V" (at 114.3 101.6 90) (effects (font (size 1.27 1.27)) (justify left)))
  (property "Footprint" "Mlab_R:SMD-0805" (at 111.4552 96.52 0) (effects (font (size 1.27 1.27)) hide))
  (property "Datasheet" "~" (at 110.49 92.71 0) (effects (font (size 1.27 1.27)) hide)) (pin "1") (pin "2"))

 (symbol (lib_id "SIPM01-rescue:R_POT-Device") (at 100.33 87.63 0) (unit 1) (in_bom yes) (on_board yes) (dnp no)
  (property "Reference" "RV1" (at 98.552 86.4616 0) (effects (font (size 1.27 1.27)) (justify right)))
  (property "Value" "3296W" (at 98.552 88.773 0) (effects (font (size 1.27 1.27)) (justify right)))
  (property "Footprint" "Potentiometer_THT:Potentiometer_Bourns_3296W_Vertical" (at 100.33 87.63 0) (effects (font (size 1.27 1.27)) hide))
  (property "Datasheet" "~" (at 100.33 87.63 0) (effects (font (size 1.27 1.27)) hide)) (pin "1") (pin "2") (pin "3"))

 (symbol (lib_id "SIPM01-rescue:CP-Device") (at 55.88 86.36 0) (unit 1) (in_bom yes) (on_board yes) (dnp no)
  (property "Reference" "C2" (at 59.69 87.63 90) (effects (font (size 1.27 1.27)) (justify left)))
  (property "Value" "470uF/50V - GT470/50" (at 62.23 99.06 90) (effects (font (size 1.27 1.27)) (justify left)))
  (property "Footprint" "Capacitor_THT:CP_Radial_D10.0mm_P5.00mm" (at 56.8452 90.17 0) (effects (font (size 1.27 1.27)) hide))
  (property "Datasheet" "~" (at 55.88 86.36 0) (effects (font (size 1.27 1.27)) hide)) (pin "1") (pin "2"))

 (symbol (lib_id "SIPM01-rescue:CP-Device") (at 68.58 86.36 0) (unit 1) (in_bom yes) (on_board yes) (dnp no)
  (property "Reference" "C3" (at 71.5772 85.1916 0) (effects (font (size 1.27 1.27)) (justify left)))
  (property "Value" "-" (at 71.5772 87.503 0) (effects (font (size 1.27 1.27)) (justify left)))
  (property "Footprint" "Mlab_C:TantalC_SizeC_Reflow" (at 69.5452 90.17 0) (effects (font (size 1.27 1.27)) hide))
  (property "Datasheet" "~" (at 68.58 86.36 0) (effects (font (size 1.27 1.27)) hide)) (pin "2") (pin "1"))

 (symbol (lib_id "Device:C") (at 77.47 86.36 0) (unit 1) (in_bom yes) (on_board yes) (dnp no)
  (property "Reference" "C4" (at 80.391 85.1916 90) (effects (font (size 1.27 1.27)) (justify left)))
  (property "Value" "4u7/50V" (at 82.55 87.63 90) (effects (font (size 1.27 1.27)) (justify left)))
  (property "Footprint" "Mlab_R:SMD-0805" (at 78.4352 90.17 0) (effects (font (size 1.27 1.27)) hide))
  (property "Datasheet" "~" (at 77.47 86.36 0) (effects (font (size 1.27 1.27)) hide)) (pin "1") (pin "2"))

 (symbol (lib_id "Device:C") (at 86.36 86.36 0) (unit 1) (in_bom yes) (on_board yes) (dnp no)
  (property "Reference" "C5" (at 89.281 85.1916 90) (effects (font (size 1.27 1.27)) (justify left)))
  (property "Value" "100nF/50V" (at 91.44 87.63 90) (effects (font (size 1.27 1.27)) (justify left)))
  (property "Footprint" "Mlab_R:SMD-0805" (at 87.3252 90.17 0) (effects (font (size 1.27 1.27)) hide))
  (property "Datasheet" "~" (at 86.36 86.36 0) (effects (font (size 1.27 1.27)) hide)) (pin "1") (pin "2"))

 (symbol (lib_id "MLAB_Jumpers:JUMP2_2x1") (at 227.33 76.2 270) (unit 1) (in_bom yes) (on_board yes) (dnp no)
  (property "Reference" "J2" (at 228.8286 75.565 90) (effects (font (size 1.27 1.27)) (justify left)))
  (property "Value" "JUMP2_2x1" (at 224.79 81.28 0) (effects (font (size 1.016 1.016)) hide))
  (property "Footprint" "Mlab_Pin_Headers:Zkrat" (at 227.33 76.2 0) (effects (font (size 1.524 1.524)) hide))
  (property "Datasheet" "" (at 227.33 76.2 0) (effects (font (size 1.524 1.524)))) (pin "1") (pin "2"))

 (symbol (lib_id "MLAB_Jumpers:JUMP2_2x1") (at 233.68 76.2 270) (unit 1) (in_bom yes) (on_board yes) (dnp no)
  (property "Reference" "J3" (at 235.1786 75.565 90) (effects (font (size 1.27 1.27)) (justify left)))
  (property "Value" "JUMP2_2x1" (at 231.14 81.28 0) (effects (font (size 1.016 1.016)) hide))
  (property "Footprint" "Mlab_Pin_Headers:Zkrat" (at 233.68 76.2 0) (effects (font (size 1.524 1.524)) hide))
  (property "Datasheet" "" (at 233.68 76.2 0) (effects (font (size 1.524 1.524)))) (pin "1") (pin "2"))

 (symbol (lib_id "MLAB_Jumpers:JUMP2_2x1") (at 238.76 76.2 270) (unit 1) (in_bom yes) (on_board yes) (dnp no)
  (property "Reference" "J4" (at 240.2586 75.565 90) (effects (font (size 1.27 1.27)) (justify left)))
  (property "Value" "JUMP2_2x1" (at 236.22 81.28 0) (effects (font (size 1.016 1.016)) hide))
  (property "Footprint" "Mlab_Pin_Headers:Zkrat" (at 238.76 76.2 0) (effects (font (size 1.524 1.524)) hide))
  (property "Datasheet" "" (at 238.76 76.2 0) (effects (font (size 1.524 1.524)))) (pin "2") (pin "1"))

 (symbol (lib_id "MLAB_Jumpers:JUMP2_2x1") (at 243.84 76.2 270) (unit 1) (in_bom yes) (on_board yes) (dnp no)
  (property "Reference" "J5" (at 245.3386 75.565 90) (effects (font (size 1.27 1.27)) (justify left)))
  (property "Value" "JUMP2_2x1" (at 241.3 81.28 0) (effects (font (size 1.016 1.016)) hide))
  (property "Footprint" "Mlab_Pin_Headers:Zkrat" (at 243.84 76.2 0) (effects (font (size 1.524 1.524)) hide))
  (property "Datasheet" "" (at 243.84 76.2 0) (effects (font (size 1.524 1.524)))) (pin "2") (pin "1"))

 (symbol (lib_id "power:GND") (at 279.4 16.51 0) (unit 1) (in_bom yes) (on_board yes) (dnp no)
  (property "Reference" "#PWR0101" (at 279.4 22.86 0) (effects (font (size 1.27 1.27)) hide))
  (property "Value" "GND" (at 279.527 20.9042 0) (effects (font (size 1.27 1.27))))
  (property "Footprint" "" (at 279.4 16.51 0) (effects (font (size 1.27 1.27)) hide))
  (property "Datasheet" "" (at 279.4 16.51 0) (effects (font (size 1.27 1.27)) hide)) (pin "1"))

 (symbol (lib_id "power:GND") (at 238.76 107.95 0) (unit 1) (in_bom yes) (on_board yes) (dnp no)
  (property "Reference" "#PWR0102" (at 238.76 114.3 0) (effects (font (size 1.27 1.27)) hide))
  (property "Value" "GND" (at 238.887 112.3442 0) (effects (font (size 1.27 1.27))))
  (property "Footprint" "" (at 238.76 107.95 0) (effects (font (size 1.27 1.27)) hide))
  (property "Datasheet" "" (at 238.76 107.95 0) (effects (font (size 1.27 1.27)) hide)) (pin "1"))

 (symbol (lib_id "Device:C") (at 118.11 92.71 0) (unit 1) (in_bom yes) (on_board yes) (dnp no)
  (property "Reference" "C6" (at 119.38 90.17 0) (effects (font (size 1.27 1.27)) (justify left)))
  (property "Value" "100n/50V" (at 121.92 101.6 90) (effects (font (size 1.27 1.27)) (justify left)))
  (property "Footprint" "Mlab_R:SMD-0805" (at 119.0752 96.52 0) (effects (font (size 1.27 1.27)) hide))
  (property "Datasheet" "~" (at 118.11 92.71 0) (effects (font (size 1.27 1.27)) hide)) (pin "1") (pin "2"))

 (symbol (lib_id "Device:R") (at 132.08 78.74 0) (unit 1) (in_bom yes) (on_board yes) (dnp no)
  (property "Reference" "R3" (at 133.858 77.5716 0) (effects (font (size 1.27 1.27)) (justify left)))
  (property "Value" "R" (at 133.858 79.883 0) (effects (font (size 1.27 1.27)) (justify left)))
  (property "Footprint" "Mlab_R:SMD-0805" (at 130.302 78.74 90) (effects (font (size 1.27 1.27)) hide))
  (property "Datasheet" "~" (at 132.08 78.74 0) (effects (font (size 1.27 1.27)) hide)) (pin "1") (pin "2"))

 (symbol (lib_id "Device:R") (at 132.08 96.52 0) (unit 1) (in_bom yes) (on_board yes) (dnp no)
  (property "Reference" "R4" (at 133.858 95.3516 0) (effects (font (size 1.27 1.27)) (justify left)))
  (property "Value" "R" (at 133.858 97.663 0) (effects (font (size 1.27 1.27)) (justify left)))
  (property "Footprint" "Mlab_R:SMD-0805" (at 130.302 96.52 90) (effects (font (size 1.27 1.27)) hide))
  (property "Datasheet" "~" (at 132.08 96.52 0) (effects (font (size 1.27 1.27)) hide)) (pin "1") (pin "2"))

 (symbol (lib_id "Device:C") (at 142.24 92.71 0) (unit 1) (in_bom yes) (on_board yes) (dnp no)
  (property "Reference" "C7" (at 143.51 90.17 0) (effects (font (size 1.27 1.27)) (justify left)))
  (property "Value" "4u7/50V" (at 146.05 101.6 90) (effects (font (size 1.27 1.27)) (justify left)))
  (property "Footprint" "Mlab_R:SMD-0805" (at 143.2052 96.52 0) (effects (font (size 1.27 1.27)) hide))
  (property "Datasheet" "~" (at 142.24 92.71 0) (effects (font (size 1.27 1.27)) hide)) (pin "2") (pin "1"))

 (symbol (lib_id "SIPM01-rescue:R_POT-Device") (at 132.08 87.63 0) (unit 1) (in_bom yes) (on_board yes) (dnp no)
  (property "Reference" "RV2" (at 130.302 86.4616 0) (effects (font (size 1.27 1.27)) (justify right)))
  (property "Value" "3296W" (at 130.302 88.773 0) (effects (font (size 1.27 1.27)) (justify right)))
  (property "Footprint" "Potentiometer_THT:Potentiometer_Bourns_3296W_Vertical" (at 132.08 87.63 0) (effects (font (size 1.27 1.27)) hide))
  (property "Datasheet" "~" (at 132.08 87.63 0) (effects (font (size 1.27 1.27)) hide)) (pin "3") (pin "1") (pin "2"))

 (symbol (lib_id "Device:C") (at 149.86 92.71 0) (unit 1) (in_bom yes) (on_board yes) (dnp no)
  (property "Reference" "C8" (at 151.13 90.17 0) (effects (font (size 1.27 1.27)) (justify left)))
  (property "Value" "100n/50V" (at 153.67 101.6 90) (effects (font (size 1.27 1.27)) (justify left)))
  (property "Footprint" "Mlab_R:SMD-0805" (at 150.8252 96.52 0) (effects (font (size 1.27 1.27)) hide))
  (property "Datasheet" "~" (at 149.86 92.71 0) (effects (font (size 1.27 1.27)) hide)) (pin "2") (pin "1"))

 (symbol (lib_id "Device:R") (at 163.83 78.74 0) (unit 1) (in_bom yes) (on_board yes) (dnp no)
  (property "Reference" "R5" (at 165.608 77.5716 0) (effects (font (size 1.27 1.27)) (justify left)))
  (property "Value" "R" (at 165.608 79.883 0) (effects (font (size 1.27 1.27)) (justify left)))
  (property "Footprint" "Mlab_R:SMD-0805" (at 162.052 78.74 90) (effects (font (size 1.27 1.27)) hide))
  (property "Datasheet" "~" (at 163.83 78.74 0) (effects (font (size 1.27 1.27)) hide)) (pin "1") (pin "2"))

 (symbol (lib_id "Device:R") (at 163.83 96.52 0) (unit 1) (in_bom yes) (on_board yes) (dnp no)
  (property "Reference" "R6" (at 165.608 95.3516 0) (effects (font (size 1.27 1.27)) (justify left)))
  (property "Value" "R" (at 165.608 97.663 0) (effects (font (size 1.27 1.27)) (justify left)))
  (property "Footprint" "Mlab_R:SMD-0805" (at 162.052 96.52 90) (effects (font (size 1.27 1.27)) hide))
  (property "Datasheet" "~" (at 163.83 96.52 0) (effects (font (size 1.27 1.27)) hide)) (pin "1") (pin "2"))

 (symbol (lib_id "Device:C") (at 173.99 92.71 0) (unit 1) (in_bom yes) (on_board yes) (dnp no)
  (property "Reference" "C9" (at 175.26 90.17 0) (effects (font (size 1.27 1.27)) (justify left)))
  (property "Value" "4u7/50V" (at 177.8 101.6 90) (effects (font (size 1.27 1.27)) (justify left)))
  (property "Footprint" "Mlab_R:SMD-0805" (at 174.9552 96.52 0) (effects (font (size 1.27 1.27)) hide))
  (property "Datasheet" "~" (at 173.99 92.71 0) (effects (font (size 1.27 1.27)) hide)) (pin "1") (pin "2"))

 (symbol (lib_id "SIPM01-rescue:R_POT-Device") (at 163.83 87.63 0) (unit 1) (in_bom yes) (on_board yes) (dnp no)
  (property "Reference" "RV3" (at 162.052 86.4616 0) (effects (font (size 1.27 1.27)) (justify right)))
  (property "Value" "3296W" (at 162.052 88.773 0) (effects (font (size 1.27 1.27)) (justify right)))
  (property "Footprint" "Potentiometer_THT:Potentiometer_Bourns_3296W_Vertical" (at 163.83 87.63 0) (effects (font (size 1.27 1.27)) hide))
  (property "Datasheet" "~" (at 163.83 87.63 0) (effects (font (size 1.27 1.27)) hide)) (pin "1") (pin "2") (pin "3"))

 (symbol (lib_id "Device:C") (at 181.61 92.71 0) (unit 1) (in_bom yes) (on_board yes) (dnp no)
  (property "Reference" "C10" (at 182.88 90.17 0) (effects (font (size 1.27 1.27)) (justify left)))
  (property "Value" "100n/50V" (at 185.42 101.6 90) (effects (font (size 1.27 1.27)) (justify left)))
  (property "Footprint" "Mlab_R:SMD-0805" (at 182.5752 96.52 0) (effects (font (size 1.27 1.27)) hide))
  (property "Datasheet" "~" (at 181.61 92.71 0) (effects (font (size 1.27 1.27)) hide)) (pin "1") (pin "2"))

 (symbol (lib_id "Device:R") (at 195.58 78.74 0) (unit 1) (in_bom yes) (on_board yes) (dnp no)
  (property "Reference" "R7" (at 197.358 77.5716 0) (effects (font (size 1.27 1.27)) (justify left)))
  (property "Value" "R" (at 197.358 79.883 0) (effects (font (size 1.27 1.27)) (justify left)))
  (property "Footprint" "Mlab_R:SMD-0805" (at 193.802 78.74 90) (effects (font (size 1.27 1.27)) hide))
  (property "Datasheet" "~" (at 195.58 78.74 0) (effects (font (size 1.27 1.27)) hide)) (pin "2") (pin "1"))

 (symbol (lib_id "Device:R") (at 195.58 96.52 0) (unit 1) (in_bom yes) (on_board yes) (dnp no)
  (property "Reference" "R8" (at 197.358 95.3516 0) (effects (font (size 1.27 1.27)) (justify left)))
  (property "Value" "R" (at 197.358 97.663 0) (effects (font (size 1.27 1.27)) (justify left)))
  (property "Footprint" "Mlab_R:SMD-0805" (at 193.802 96.52 90) (effects (font (size 1.27 1.27)) hide))
  (property "Datasheet" "~" (at 195.58 96.52 0) (effects (font (size 1.27 1.27)) hide)) (pin "1") (pin "2"))

 (symbol (lib_id "Device:C") (at 205.74 92.71 0) (unit 1) (in_bom yes) (on_board yes) (dnp no)
  (property "Reference" "C11" (at 207.01 90.17 0) (effects (font (size 1.27 1.27)) (justify left)))
  (property "Value" "4u7/50V" (at 209.55 101.6 90) (effects (font (size 1.27 1.27)) (justify left)))
  (property "Footprint" "Mlab_R:SMD-0805" (at 206.7052 96.52 0) (effects (font (size 1.27 1.27)) hide))
  (property "Datasheet" "~" (at 205.74 92.71 0) (effects (font (size 1.27 1.27)) hide)) (pin "2") (pin "1"))

 (symbol (lib_id "SIPM01-rescue:R_POT-Device") (at 195.58 87.63 0) (unit 1) (in_bom yes) (on_board yes) (dnp no)
  (property "Reference" "RV4" (at 193.802 86.4616 0) (effects (font (size 1.27 1.27)) (justify right)))
  (property "Value" "3296W" (at 193.802 88.773 0) (effects (font (size 1.27 1.27)) (justify right)))
  (property "Footprint" "Potentiometer_THT:Potentiometer_Bourns_3296W_Vertical" (at 195.58 87.63 0) (effects (font (size 1.27 1.27)) hide))
  (property "Datasheet" "~" (at 195.58 87.63 0) (effects (font (size 1.27 1.27)) hide)) (pin "3") (pin "1") (pin "2"))

 (symbol (lib_id "Device:C") (at 213.36 92.71 0) (unit 1) (in_bom yes) (on_board yes) (dnp no)
  (property "Reference" "C12" (at 214.63 90.17 0) (effects (font (size 1.27 1.27)) (justify left)))
  (property "Value" "100n/50V" (at 217.17 101.6 90) (effects (font (size 1.27 1.27)) (justify left)))
  (property "Footprint" "Mlab_R:SMD-0805" (at 214.3252 96.52 0) (effects (font (size 1.27 1.27)) hide))
  (property "Datasheet" "~" (at 213.36 92.71 0) (effects (font (size 1.27 1.27)) hide)) (pin "1") (pin "2"))

 (sheet_instances (path "" (page "1"))))
